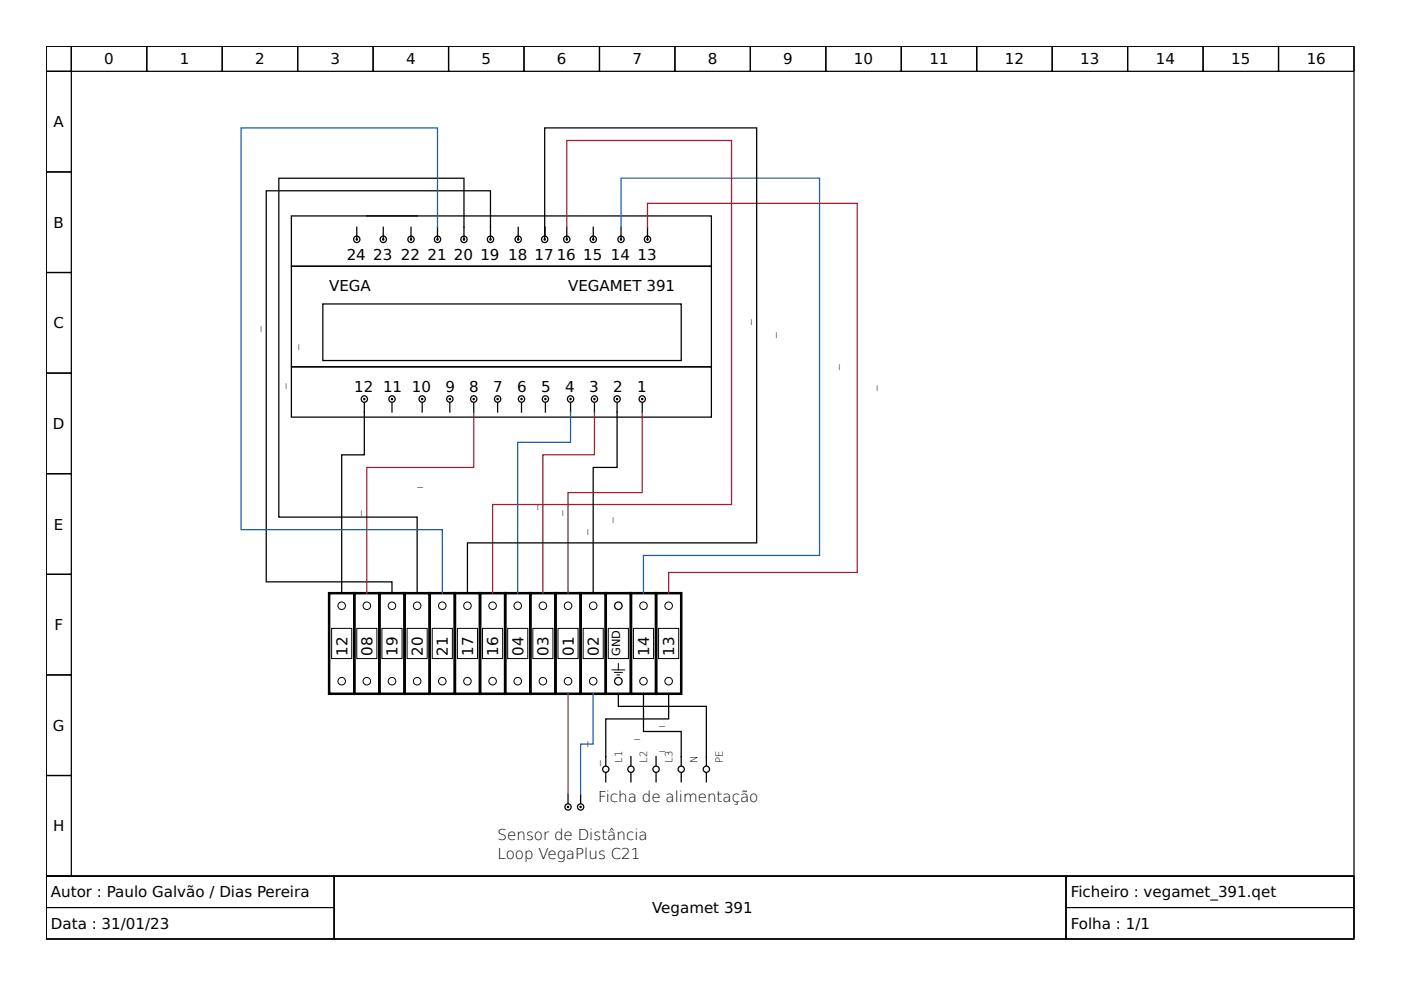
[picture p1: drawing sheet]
<svg xmlns="http://www.w3.org/2000/svg" width="297mm" height="210mm" viewBox="0 0 297 210" stroke-linecap="round" stroke-linejoin="round" font-family="sans-serif">
<g fill="none" stroke="#000" stroke-width=".26">
<path d="M9.8 9.8h277.3v176h-277.3zM9.8 9.8h5.3v5.3h-5.3zM9.8 15.1h5.3v21.4h-5.3zM15.1 9.8h16v5.3h-16zM31.1 9.8h16v5.3h-16zM47.1 9.8h16v5.3h-16zM63.1 9.8h16v5.3h-16zM79.1 9.8h16v5.3h-16zM95.1 9.8h16v5.3h-16zM111.1 9.8h16v5.3h-16zM127.1 9.8h16v5.3h-16zM143.1 9.8h16v5.3h-16z"/>
<path d="M159.1 9.8h16v5.3h-16zM175.1 9.8h16v5.3h-16zM191.1 9.8h16v5.3h-16zM207.1 9.8h16v5.3h-16zM223.1 9.8h16v5.3h-16zM239.1 9.8h16v5.3h-16zM255.1 9.8h16v5.3h-16zM271.1 9.8h16v5.3h-16zM9.8 36.5h5.3v21.3h-5.3zM9.8 57.8h5.3v21.3h-5.3zM9.8 79.1h5.3v21.3h-5.3zM9.8 100.4h5.3v21.4h-5.3z"/>
<path d="M9.8 121.8h5.3v21.3h-5.3zM9.8 143.1h5.3v21.3h-5.3zM9.8 164.4h5.3v21.4h-5.3zM9.8 185.8h277.3v13.3h-277.3z"/>
</g>
<g fill="none" stroke="#000" stroke-width=".21">
<path d="M70.3 133.2h4.3v6.4h-4.3zM75.6 133.2h4.3v6.4h-4.3zM81 133.2h4.2v6.4h-4.2zM86.3 133.2h4.3v6.4h-4.3zM91.6 133.2h4.3v6.4h-4.3zM97 133.2h4.2v6.4h-4.2zM102.3 133.2h4.3v6.4h-4.3zM107.6 133.2h4.3v6.4h-4.3zM113 133.2h4.2v6.4h-4.2zM118.3 133.2h4.3v6.4h-4.3zM123.6 133.2h4.3v6.4h-4.3zM129 133.2h4.2v6.4h-4.2z"/>
<path d="M134.3 133.2h4.3v6.4h-4.3zM139.6 133.2h4.3v6.4h-4.3zM129.8 142h2.6M130.3 142.6h1.6M130.8 143.1h.6M131.1 140.7v1.3M9.8 185.8h61v6.6h-61zM9.8 192.4h61v6.7h-61zM70.8 185.8h155.2v13.3h-155.2zM226 185.8h61.1v6.6h-61.1zM226 192.4h61.1v6.7h-61.1z"/>
<circle cx="72.4" cy="128.4" r=".8"/>
<circle cx="77.8" cy="128.4" r=".8"/>
<circle cx="83.1" cy="128.4" r=".8"/>
<circle cx="88.4" cy="128.4" r=".8"/>
<circle cx="93.8" cy="128.4" r=".8"/>
<circle cx="99.1" cy="128.4" r=".8"/>
<circle cx="104.4" cy="128.4" r=".8"/>
<circle cx="109.8" cy="128.4" r=".8"/>
<circle cx="115.1" cy="128.4" r=".8"/>
<circle cx="120.4" cy="128.4" r=".8"/>
<circle cx="125.8" cy="128.4" r=".8"/>
<circle cx="136.4" cy="128.4" r=".8"/>
<circle cx="141.8" cy="128.4" r=".8"/>
<circle cx="72.4" cy="144.4" r=".8"/>
<circle cx="77.8" cy="144.4" r=".8"/>
<circle cx="83.1" cy="144.4" r=".8"/>
<circle cx="88.4" cy="144.4" r=".8"/>
<circle cx="93.8" cy="144.4" r=".8"/>
<circle cx="99.1" cy="144.4" r=".8"/>
<circle cx="104.4" cy="144.4" r=".8"/>
<circle cx="109.8" cy="144.4" r=".8"/>
<circle cx="115.1" cy="144.4" r=".8"/>
<circle cx="120.4" cy="144.4" r=".8"/>
<circle cx="125.8" cy="144.4" r=".8"/>
<circle cx="136.4" cy="144.4" r=".8"/>
<circle cx="141.8" cy="144.4" r=".8"/>
</g>
<g fill="none" stroke="#000" stroke-width=".53">
<path d="M69.8 125.8h5.3v21.3h-5.3zM75.1 125.8h5.3v21.3h-5.3zM80.4 125.8h5.4v21.3h-5.4zM85.8 125.8h5.3v21.3h-5.3zM91.1 125.8h5.3v21.3h-5.3zM96.4 125.8h5.4v21.3h-5.4zM101.8 125.8h5.3v21.3h-5.3zM107.1 125.8h5.3v21.3h-5.3zM112.4 125.8h5.4v21.3h-5.4zM117.8 125.8h5.3v21.3h-5.3zM123.1 125.8h5.3v21.3h-5.3zM128.4 125.8h5.4v21.3h-5.4z"/>
<path d="M133.8 125.8h5.3v21.3h-5.3zM139.1 125.8h5.3v21.3h-5.3z"/>
</g>
<g fill="none" stroke="#000" stroke-width=".27">
<path d="M61.8 56.4h89v21.4h-89zM61.8 45.8h89v10.6h-89zM75.6 48.2v2.6M77.8 45.8h10.6M81.3 48.2v2.6M87.1 48.2v2.6M92.8 48.2v2.6M98.4 50.8v-13h-39.3v71.8h29.3v16.2M104 50.8v-10.3h-47.6v82.9h26.7v2.4M109.9 48.2v2.6M115.5 50.8v-23.7h44.9v88h-61.3v10.7M120.2 48.2v2.6"/>
<path d="M125.8 48.2v2.6M131.7 48.2v2.6M137.3 48.2v2.6M61.8 77.8h89v10.6h-89zM68.4 64.4h76v12h-76zM77.2 85.4v11h-4.8v29.4M83.1 85.4v2M89.5 85.4v2M95.4 85.4v2M100.4 85.4v2M105.5 85.4v2M110.6 85.4v2"/>
<path d="M115.6 85.4v2M121 85.4v2M126 85.4v2M130.8 85.4v13.7h-5v26.7M136.2 85.4v2M131.1 147.1v2.7h18.7v12.5M136.4 147.1v8h8v7.2M141.8 147.1v5.3h-13.4v9.9M120.4 168.4v1.9M123.1 168.4v1.9M128.4 163.9v1.9M133.8 160.4v1.9"/>
<path d="M133.8 163.9v1.9M139.1 160.4v1.9M139.1 163.9v1.9M144.4 163.9v1.9M149.8 163.9v1.9"/>
<circle cx="75.6" cy="50.7" r=".68"/>
<circle cx="75.6" cy="50.7" r=".14"/>
<circle cx="81.3" cy="50.7" r=".68"/>
<circle cx="81.3" cy="50.7" r=".14"/>
<circle cx="87.1" cy="50.7" r=".68"/>
<circle cx="87.1" cy="50.7" r=".14"/>
<circle cx="92.7" cy="50.7" r=".68"/>
<circle cx="92.8" cy="50.7" r=".14"/>
<circle cx="98.4" cy="50.7" r=".68"/>
<circle cx="98.4" cy="50.7" r=".14"/>
<circle cx="104" cy="50.7" r=".68"/>
<circle cx="104" cy="50.7" r=".14"/>
<circle cx="109.9" cy="50.7" r=".68"/>
<circle cx="109.9" cy="50.7" r=".14"/>
<circle cx="115.5" cy="50.7" r=".68"/>
<circle cx="115.5" cy="50.7" r=".14"/>
<circle cx="120.2" cy="50.7" r=".68"/>
<circle cx="120.2" cy="50.7" r=".14"/>
<circle cx="125.8" cy="50.7" r=".68"/>
<circle cx="125.8" cy="50.7" r=".14"/>
<circle cx="131.7" cy="50.7" r=".68"/>
<circle cx="131.7" cy="50.7" r=".14"/>
<circle cx="137.3" cy="50.7" r=".68"/>
<circle cx="137.3" cy="50.7" r=".14"/>
<circle cx="77.2" cy="84.6" r=".68"/>
<circle cx="77.2" cy="84.6" r=".14"/>
<circle cx="83.1" cy="84.6" r=".68"/>
<circle cx="83.1" cy="84.6" r=".14"/>
<circle cx="89.5" cy="84.6" r=".68"/>
<circle cx="89.5" cy="84.6" r=".14"/>
<circle cx="95.4" cy="84.6" r=".68"/>
<circle cx="95.4" cy="84.6" r=".14"/>
<circle cx="100.4" cy="84.6" r=".68"/>
<circle cx="100.4" cy="84.6" r=".14"/>
<circle cx="105.5" cy="84.6" r=".68"/>
<circle cx="105.5" cy="84.6" r=".14"/>
<circle cx="110.6" cy="84.6" r=".68"/>
<circle cx="110.6" cy="84.6" r=".14"/>
<circle cx="115.6" cy="84.6" r=".68"/>
<circle cx="115.6" cy="84.6" r=".14"/>
<circle cx="121" cy="84.6" r=".68"/>
<circle cx="121" cy="84.6" r=".14"/>
<circle cx="126" cy="84.6" r=".68"/>
<circle cx="126" cy="84.6" r=".14"/>
<circle cx="130.8" cy="84.6" r=".68"/>
<circle cx="130.8" cy="84.6" r=".14"/>
<circle cx="136.2" cy="84.6" r=".68"/>
<circle cx="136.2" cy="84.6" r=".14"/>
<circle cx="131.1" cy="128.4" r=".8"/>
<circle cx="131.1" cy="144.4" r=".8"/>
<circle cx="120.4" cy="171.1" r=".13"/>
<circle cx="120.4" cy="171.1" r=".67"/>
<circle cx="123.1" cy="171.1" r=".13"/>
<circle cx="123.1" cy="171.1" r=".67"/>
<circle cx="128.4" cy="163.1" r=".67"/>
<circle cx="133.8" cy="163.1" r=".67"/>
<circle cx="139.1" cy="163.1" r=".67"/>
<circle cx="144.4" cy="163.1" r=".67"/>
<circle cx="149.8" cy="163.1" r=".67"/>
</g>
<path d="M92.8 48.2v-21.1h-41.7v85.2h42.7v13.5M131.7 48.2v-10.4h42.1v80h-37.4v8M121 87.4v6.4h-11.2v32M125.8 147.1v10.7h-2.7v10.6" fill="none" stroke="#1a5fb4" stroke-width=".27"/>
<path d="M120.2 48.2v-18.4h34.9v77.2h-50.7v18.8M137.3 48.2v-5.1h44.5v78.3h-40v4.4M100.4 87.4v11.7h-22.6v26.7M126 87.4v9h-10.9v29.4M136.2 87.4v17h-15.8v21.4" fill="none" stroke="#a51d2d" stroke-width=".27"/>
<path d="M120.4 147.1v21.3" fill="none" stroke="#865e3c" stroke-width=".27"/>
<g font-size="3.2">
<text x="22.1" y="13.7">0</text>
<text x="38.1" y="13.7">1</text>
<text x="54.1" y="13.7">2</text>
<text x="70.1" y="13.7">3</text>
<text x="86.1" y="13.7">4</text>
<text x="102.1" y="13.7">5</text>
<text x="118.1" y="13.7">6</text>
<text x="134.1" y="13.7">7</text>
<text x="150.1" y="13.7">8</text>
<text x="166.1" y="13.7">9</text>
<text x="181.1" y="13.7">10</text>
<text x="197.1" y="13.7">11</text>
<text x="213.1" y="13.7">12</text>
<text x="229" y="13.7">13</text>
<text x="245" y="13.7">14</text>
<text x="261" y="13.7">15</text>
<text x="277" y="13.7">16</text>
<text x="11.4" y="27">A</text>
<text x="11.4" y="48.3">B</text>
<text x="73.5" y="55.1">24</text>
<text x="79.1" y="55.1">23</text>
<text x="85" y="55.1">22</text>
<text x="90.6" y="55.1">21</text>
<text x="96.2" y="55.1">20</text>
<text x="101.9" y="55.1">19</text>
<text x="107.7" y="55.1">18</text>
<text x="113.4" y="55.1">17</text>
<text x="118" y="55.1">16</text>
<text x="123.7" y="55.1">15</text>
<text x="129.5" y="55.1">14</text>
<text x="135.1" y="55.1">13</text>
<text x="69.8" y="61.8">VEGA</text>
<text x="120.4" y="61.8">VEGAMET 391</text>
<text x="11.3" y="69.6">C</text>
<text x="75.1" y="83.1">12</text>
<text x="81.2" y="83.1">11</text>
<text x="87.3" y="83.1">10</text>
<text x="94.4" y="83.1">9</text>
<text x="99.5" y="83.1">8</text>
<text x="104.6" y="83.1">7</text>
<text x="109.7" y="83.1">6</text>
<text x="114.8" y="83.1">5</text>
<text x="119.8" y="83.1">4</text>
<text x="124.9" y="83.1">3</text>
<text x="130" y="83.1">2</text>
<text x="135.1" y="83.1">1</text>
<text x="11.2" y="91">D</text>
<text x="11.4" y="112.3">E</text>
<text x="11.5" y="133.6">F</text>
<text x="73.6" y="139.1" transform="rotate(-90 73.6 139.1)">12</text>
<text x="79" y="139.1" transform="rotate(-90 79 139.1)">08</text>
<text x="84.3" y="139.1" transform="rotate(-90 84.3 139.1)">19</text>
<text x="89.6" y="139.1" transform="rotate(-90 89.6 139.1)">20</text>
<text x="95" y="139.1" transform="rotate(-90 95 139.1)">21</text>
<text x="100.3" y="139.1" transform="rotate(-90 100.3 139.1)">17</text>
<text x="105.6" y="139.1" transform="rotate(-90 105.6 139.1)">16</text>
<text x="111" y="139.1" transform="rotate(-90 111 139.1)">04</text>
<text x="116.3" y="139.1" transform="rotate(-90 116.3 139.1)">03</text>
<text x="121.6" y="139.1" transform="rotate(-90 121.6 139.1)">01</text>
<text x="127" y="139.1" transform="rotate(-90 127 139.1)">02</text>
<text x="137.6" y="139.1" transform="rotate(-90 137.6 139.1)">14</text>
<text x="143" y="139.1" transform="rotate(-90 143 139.1)">13</text>
<text x="11.2" y="155">G</text>
<text x="126.8" y="170">Ficha de alimentação</text>
<text x="11.3" y="176.3">H</text>
<text x="105.5" y="178">Sensor de Distância</text>
<text x="105.5" y="182">Loop VegaPlus C21</text>
<text x="10.8" y="190.3">Autor : Paulo Galvão / Dias Pereira</text>
<text x="227" y="190.3">Ficheiro : vegamet_391.qet</text>
<text x="10.8" y="197">Data : 31/01/23</text>
<text x="138.3" y="193.6">Vegamet 391</text>
<text x="227" y="197">Folha : 1/1</text>
</g>
<g font-size="2.4">
<text x="54.8" y="70.3" transform="rotate(-90 54.8 70.3)">_</text>
<text x="158.8" y="69" transform="rotate(-90 158.8 69)">_</text>
<text x="164.2" y="71.7" transform="rotate(-90 164.2 71.7)">_</text>
<text x="62.8" y="74.3" transform="rotate(-90 62.8 74.3)">_</text>
<text x="60.2" y="82.5" transform="rotate(-90 60.2 82.5)">_</text>
<text x="177.5" y="78.4" transform="rotate(-90 177.5 78.4)">_</text>
<text x="185.5" y="82.8" transform="rotate(-90 185.5 82.8)">_</text>
<text x="88.5" y="102.8">_</text>
<text x="76.2" y="109.5" transform="rotate(-90 76.2 109.5)">_</text>
<text x="113.5" y="108.2" transform="rotate(-90 113.5 108.2)">_</text>
<text x="118.8" y="109.5" transform="rotate(-90 118.8 109.5)">_</text>
<text x="124.2" y="113.5" transform="rotate(-90 124.2 113.5)">_</text>
<text x="129.5" y="110.8" transform="rotate(-90 129.5 110.8)">_</text>
<text x="131.5" y="139.1" transform="rotate(-90 131.5 139.1)">GND</text>
<text x="139.8" y="153.5">_</text>
<text x="124.2" y="158.4" transform="rotate(-90 124.2 158.4)">_</text>
<text x="134.5" y="156.2">_</text>
<text x="139.8" y="158.8">_</text>
<text x="126.8" y="162.5" transform="rotate(-90 126.8 162.5)">_</text>
</g>
<g font-size="2.1">
<text x="131.9" y="161.8" transform="rotate(-90 131.9 161.8)">L1</text>
<text x="137.2" y="161.8" transform="rotate(-90 137.2 161.8)">L2</text>
<text x="142.6" y="161.8" transform="rotate(-90 142.6 161.8)">L3</text>
<text x="147.9" y="161.8" transform="rotate(-90 147.9 161.8)">N</text>
<text x="153.2" y="161.8" transform="rotate(-90 153.2 161.8)">PE</text>
</g>
</svg>
